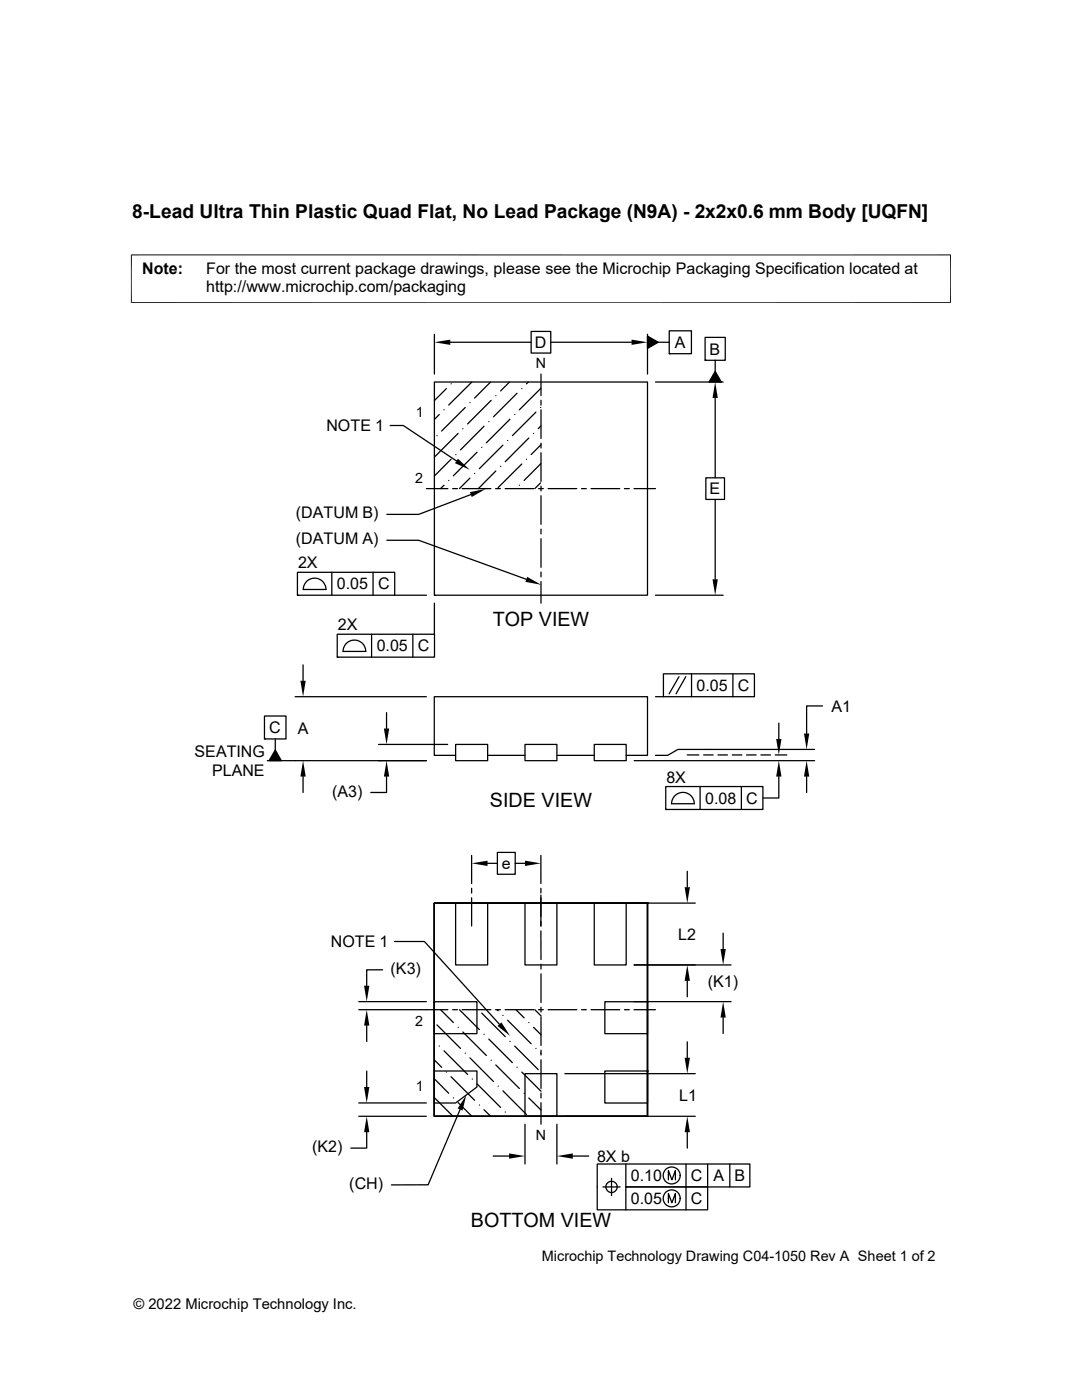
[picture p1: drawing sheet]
<svg xmlns="http://www.w3.org/2000/svg" width="216mm" height="279mm" viewBox="0 0 216 279" stroke-linecap="round" stroke-linejoin="round" font-family="sans-serif">
<g fill="none" stroke="#000" stroke-width=".25">
<path d="M86.7 66.7v8M86.7 76.2h42.5v42.6h-42.5zM89.1 77.6l-2.4 2.3M89.9 68.3h16.1M90 76.6h.1M94.1 76.2l-4.6 4.6M97.9 76.2l-3.2 3.2M98 79.9l-4.7 4.7M98.9 79h.1M101.7 76.2l-1.8 1.8M103.2 78.5l-4.7 4.7M104.1 77.6h.1"/>
<path d="M105.4 76.2l-.3 .4M106 66.1h3.9v4.4h-3.9zM107.9 77.5l-4.3 4.3M107.9 74.7v4.2M107.9 79.9v.9M109.9 68.3h16.1M129.2 67.1l2.1 1.2-2.1 1.2zM129.2 66.7v8M130.8 76.2h13.5M131.3 68.3h2.2M133.5 66h4.5v4.6h-4.5zM133.5 70.6h.1"/>
<path d="M140.7 67.3h4v4.6h-4zM140.7 71.9h.1M142.7 74.1l1.2 2.1h-2.4zM142.7 71.9v2.2M142.7 79.4v16M77.9 84.9h2.6l10.6 7.1M85.1 97.5h4.3M87.2 87h.1M87.7 82.7l-1 1M88.6 81.8h.1M88.6 96.8l-.7 .7M89.5 95.9h.1"/>
<path d="M90 91.7l-3.3 3.3M90.3 97.5h1M91 90.7h.1M91.4 86.5l-4.7 4.7M92.2 97.5h5.7M92.4 85.6h.1M92.8 81.3l-4.7 4.7M93.8 80.4h.1M93.8 95.4l-2.1 2.1M94 98.7l-10.5 4h-6.3M94.7 94.5h.1M95.2 90.3l-4.7 4.7"/>
<path d="M96.1 89.3h.1M96.6 85.1l-4.7 4.7M97.5 84.1h.1M98.9 97.5h.9M98.9 94l-3.5 3.5M99.9 93.1h.1M100.4 88.8l-4.7 4.7M100.8 97.5h5.7M101.3 87.9h.1M101.7 83.7l-4.7 4.7M102.7 82.7h.1M103.6 96.8h.1"/>
<path d="M104.1 92.6l-4.7 4.7M105.1 91.7h.1M105.5 87.4l-4.7 4.7M106.5 86.5h.1M106.9 82.3l-4.7 4.7M107.5 97.5h.9M107.9 81.3h.1M107.9 96.4l-1.2 1.1M107.9 85l-.5 .6M107.9 88.8l-1.9 1.9M107.9 92.5l-3.3 3.4M107.9 81.8v5.7"/>
<path d="M107.9 88.5v.9M107.9 90.4v5.7M107.9 97v1M107.9 98.9v5.7M109.4 97.5h5.7M116 97.5h1M117.9 97.5h5.8M124.6 97.5h1M126.5 97.5h4.3M140.8 95.4h3.8v4.3h-3.8zM142.7 99.7v15.9M59.4 114.2h19.4v4.6h-19.4z"/>
<path d="M59.4 118.8h.1M61.3 115.9a2.27 2.27 0 0 1 2.4-.3 2.27 2.27 0 0 1 1.3 2h-4.5l.2-.9zM66.2 114.2v4.6M74.4 114.2v4.6M77.2 107.8h6.3l21.5 7.8M78.7 118.8h6.4M86.7 118.8h.1M107.9 105.6v1M107.9 107.5v5.7M107.9 114.2v.9M107.9 116.1v4.3M130.8 118.8h13.5"/>
<path d="M58.9 139h26.2M60.5 132.7v3.2M67.3 126.6h19.4v4.5h-19.4zM67.3 131.1h.1M69.2 128.3a2.27 2.27 0 0 1 2.5-.3 2.27 2.27 0 0 1 1.3 2h-4.5l.2-.9zM74.1 126.6v4.5M82.4 126.6v4.5M86.7 120.4v6.2M130.8 139h1.6M132.4 134.5h18.1v4.5h-18.1zM135.5 135l-2 3.5M136.8 135l-1.9 3.5"/>
<path d="M138 134.5v4.5M146.2 134.5v4.5M52.8 142.9h4.3v4.6h-4.3zM52.8 147.5h.1M54.9 147.5v2.2M54.9 149.7l1.2 2.1h-2.4zM60.5 155v3.2M75.5 148.6h13.8M77.1 155v3.2h-3.1M77.1 142.2v3.2M85.1 151.8h-31.8M90.9 148.6h6.4v3.2h-6.4z"/>
<path d="M90.9 150.7h-4.2v-11.7h42.5v11.7h-4.3M97.3 150.7h7.5M104.8 148.6h6.3v3.2h-6.3zM111.1 150.7h7.5M118.6 148.6h6.3v3.2h-6.3zM126.5 151.8h36M132.8 157h19.4v4.5h-19.4zM137.1 150.7h2.3M139.7 157v4.5M140.4 150.7h1.9M141.2 149.6h.1M143.3 150.7h1.9"/>
<path d="M146.1 150.7h1.9M147.9 157v4.5M149 150.7h1.9M151.8 150.7h1.9M154.7 150.7h2.3M155.4 155v4.3h-3.2M155.4 144.3v3.2M161 155v3.2M162.5 149.6h-27.2l-2.1 1.1h-2.4M164.1 140.9h-3.1v5.5M94.1 170.7v5.6M94.1 177.3v.9"/>
<path d="M94.1 179.2v5.6M97.3 172.3h2M99.3 170.1h3.5v4.4h-3.5zM102.8 172.3h2M107.9 170.7v5.6M107.9 177.3v.9M107.9 178.6v6.2M132.8 161.5h.1M137.1 173.9v3.2M138.5 160.4a2.26 2.26 0 0 0-2.2-2.3 2.26 2.26 0 0 0-2.3 2.3h4.6M71.6 199.9h13.5M76.3 193.5h-3.1v3.2"/>
<path d="M78.7 187.9h6l15 16.5M86.7 199.9h8.5v6.4h-8.5zM86.7 199.9h.1M86.7 180.2h42.5v42.6h-42.5zM90.9 180.2h6.4v12.4h-6.4zM97.3 180.2h.1M104.8 180.2h6.3v12.4h-6.3zM107.9 185.8v5.7M107.9 192.4v1M107.9 194.4v5.7M111.1 180.2h.1M118.6 180.2h6.3v12.4h-6.3z"/>
<path d="M120.7 199.9h8.5v6.4h-8.5zM124.9 180.2h.1M126.5 180.2h12.2M126.5 192.6h19.4M126.5 199.9h19.4M129.2 180.2h.1M129.2 199.9h.1M137.1 195.7v3.2M144.3 186.2v3.2M71.6 201.5h17.8M73.2 204.7v3.2M73.2 213.8v3.1"/>
<path d="M86.7 213.7h8.5v3.2l-4.3 3.2h-4.2zM86.7 207.8h.1M86.7 211.5l1.4 1.5M86.7 215.3l2.8 2.9M86.7 219.1l3.7 3.7M87.2 204.5l4.7 4.7M87.7 208.8h.1M87.9 201.5l2.6 2.6M88.6 209.7l4.7 4.7M89.1 214h.1M90 214.9l4.7 4.7M90.3 201.5h1"/>
<path d="M90.5 219.1h.1M91.4 205h.1M91.7 201.5l4 4M92.2 201.5h5.7M92.4 206l4.6 4.7M92.8 210.2h.1M93.8 211.1l4.7 4.7M94.2 215.3h.1M95.2 216.3l4.7 4.7M96.1 202.2l4.7 4.7M96.6 206.4h.1M97.5 207.4l4.7 4.7"/>
<path d="M98 211.6h.1M98.9 201.5h.9M98.9 212.5l4.7 4.7M99.2 201.5l.2 .2M99.4 216.8h.1M100.4 202.6h.1M100.4 217.7l4.7 4.7M100.8 201.5h5.7M101.3 203.6l4.7 4.7M101.7 207.8h.1M102.7 208.8l4.7 4.7M103 201.5l1.6 1.6"/>
<path d="M103.2 213h.1M104.1 214l3.8 3.8M104.6 218.2h.1M104.8 214.3h6.3v8.5h-6.3zM105.5 204.1h.1M105.5 219.1l2.5 2.4M106.5 205l1.4 1.5M106.7 201.5l1.2 1.2M106.9 209.2h.1M107.5 201.5h.9M107.9 210.2h.1M107.9 201v1"/>
<path d="M107.9 202.9v5.7M107.9 209.6v.9M107.9 211.5v5.7M107.9 218.2v.9M109.4 201.5h5.7M112.7 214.3h26M116 201.5h1M117.9 201.5h5.8M120.7 213.7h8.5v6.4h-8.5zM124.6 201.5h1M126.5 201.5h4.3M129.2 213.7h.1"/>
<path d="M137.1 207.9v3.2M144.3 203.1v3.1M71.6 222.8h13.5M71.6 220.1h13.5M73.2 226v3.1h-3.2M91.4 220l2.7 2.8M91.8 221.4l-6.4 15.1h-7.3M95.7 220.5h.1M96.6 221.5l1.3 1.3M98.4 230.7h3.2M100.8 221.9h.1M104.8 224.4v7.9"/>
<path d="M107.9 220.1v4.3M111.1 224.4v7.9M112.7 222.8h26M114.3 230.7h3.2M120.3 236.9h3.4M120.9 236.9a1.14 1.14 0 0 1 1.5-1.2 1.14 1.14 0 0 1 .5 1.9 1.14 1.14 0 0 1-1.9-.3l-.1-.4M122 235.2v3.4M124.9 232.3v4.6h16.3v4.5h-22v-9.1h30.4v4.6h-24.7v4.5M133.4 235.5v-1.9l.7 1.9 .7-1.9v1.9M136.9 232.3v9.1M137.1 226v3.1M141.2 232.3v4.6"/>
<path d="M145.6 232.3v4.6M133.4 240v-1.8l.7 1.8 .7-1.8v1.8"/>
<circle cx="134" cy="239.2" r="1.69"/>
<circle cx="134" cy="234.6" r="1.69"/>
</g>
<g fill="#000">
<path d="M86.7 68.3l3.2-.5v1zM126 67.8l3.2 .5-3.2 .5zM129.2 67.1l2.1 1.2-2.1 1.2zM142.7 76.2l.5 3.2h-1zM142.7 74.1l1.2 2.1h-2.4zM91.4 91.5l2.3 2.2-2.9-1.3zM93.8 98.2l3.1-.6-2.8 1.6zM105.2 115.1l2.8 1.6-3.2-.6zM142.2 115.6h1l-.5 3.2zM59.9 135.9h1.1l-.5 3.1zM54.9 149.7l1.2 2.1h-2.4zM60.5 151.8l.5 3.2h-1.1z"/>
<path d="M76.6 145.4h1.1l-.6 3.2zM77.1 151.8l.6 3.2h-1.1zM155.4 151.8l.5 3.2h-1zM154.9 147.5h1l-.5 3.2zM161 151.8l.5 3.2h-1.1zM160.4 146.4h1.1l-.5 3.2zM94.1 172.3l3.2-.5v1zM104.8 171.8l3.1 .5-3.1 .5zM136.6 177.1h1.1l-.6 3.1zM72.6 196.7h1.1l-.5 3.2zM137.1 192.6l.6 3.1h-1.1zM143.8 189.4h1l-.5 3.2z"/>
<path d="M72.6 216.9h1.1l-.5 3.2zM73.2 201.5l.5 3.2h-1.1zM99.3 204.7l.8-.7 1.7 2.8zM136.6 211.1h1.1l-.6 3.2zM144.3 199.9l.5 3.2h-1zM73.2 222.8l.5 3.2h-1.1zM93 218.5l-.7 3.1-1-.4zM101.6 230.2l3.2 .5-3.2 .5zM111.1 230.7l3.2-.5v1zM137.1 222.8l.6 3.2h-1.1z"/>
</g>
<path d="M26.1 50.9h163.7M26.2 50.8v9.7M189.7 50.8v9.7M26.1 60.4h163.7" fill="none" stroke="#000" stroke-width=".2"/>
<g font-size="3.9">
<text x="98.3" y="124.9">TOP VIEW</text>
<text x="97.8" y="161">SIDE VIEW</text>
<text x="93.9" y="244.8">BOTTOM VIEW</text>
</g>
<text font-size="3.8" x="26.4" y="43.5">8-Lead Ultra Thin Plastic Quad Flat, No Lead Package (N9A) - 2x2x0.6 mm Body [UQFN]</text>
<g font-size="3.2">
<text x="28.4" y="54.6">Note:</text>
<text x="41.1" y="58.3">http://www.microchip.com/packaging</text>
<text x="41.1" y="54.6">For the most current package drawings, please see the Microchip Packaging Specification located at</text>
<text x="106.7" y="69.4">D</text>
<text x="134.7" y="69.4">A</text>
<text x="141.6" y="70.8">B</text>
<text x="65.1" y="86">NOTE 1</text>
<text x="141.6" y="98.7">E</text>
<text x="59.1" y="103.5">(DATUM B)</text>
<text x="59.1" y="108.6">(DATUM A)</text>
<text x="59.5" y="113.4">2X</text>
<text x="67.2" y="117.6">0.05</text>
<text x="75.4" y="117.6">C</text>
<text x="67.4" y="125.8">2X</text>
<text x="75.2" y="130">0.05</text>
<text x="83.4" y="130">C</text>
<text x="139" y="137.9">0.05</text>
<text x="147.2" y="137.9">C</text>
<text x="165.9" y="142">A1</text>
<text x="53.7" y="146.3">C</text>
<text x="59.4" y="146.6">A</text>
<text x="38.8" y="151.2">SEATING</text>
<text x="42.3" y="155">PLANE</text>
<text x="66.3" y="159">(A3)</text>
<text x="133" y="156.2">8X</text>
<text x="140.7" y="160.4">0.08</text>
<text x="148.9" y="160.4">C</text>
<text x="100.1" y="173.4">e</text>
<text x="66" y="189">NOTE 1</text>
<text x="135.3" y="187.5">L2</text>
<text x="77.9" y="194.4">(K3)</text>
<text x="141.2" y="197">(K1)</text>
<text x="135.6" y="219.7">L1</text>
<text x="62.3" y="229.9">(K2)</text>
<text x="119.1" y="231.8">8X b</text>
<text x="69.7" y="237.3">(CH)</text>
<text x="125.9" y="235.7">0.10</text>
<text x="137.9" y="235.7">C</text>
<text x="142.3" y="235.7">A</text>
<text x="146.5" y="235.7">B</text>
<text x="125.9" y="240.3">0.05</text>
<text x="137.9" y="240.3">C</text>
</g>
<g font-size="2.9">
<text x="108.1" y="251.7">Microchip Technology Drawing C04-1050 Rev A Sheet 1 of 2</text>
<text x="26.6" y="261.3">© 2022 Microchip Technology Inc.</text>
</g>
<g font-size="2.8">
<text x="106.9" y="73.5">N</text>
<text x="83" y="83.3">1</text>
<text x="82.9" y="96.4">2</text>
<text x="82.9" y="204.7">2</text>
<text x="83" y="217.8">1</text>
<text x="106.9" y="227.5">N</text>
</g>
</svg>
